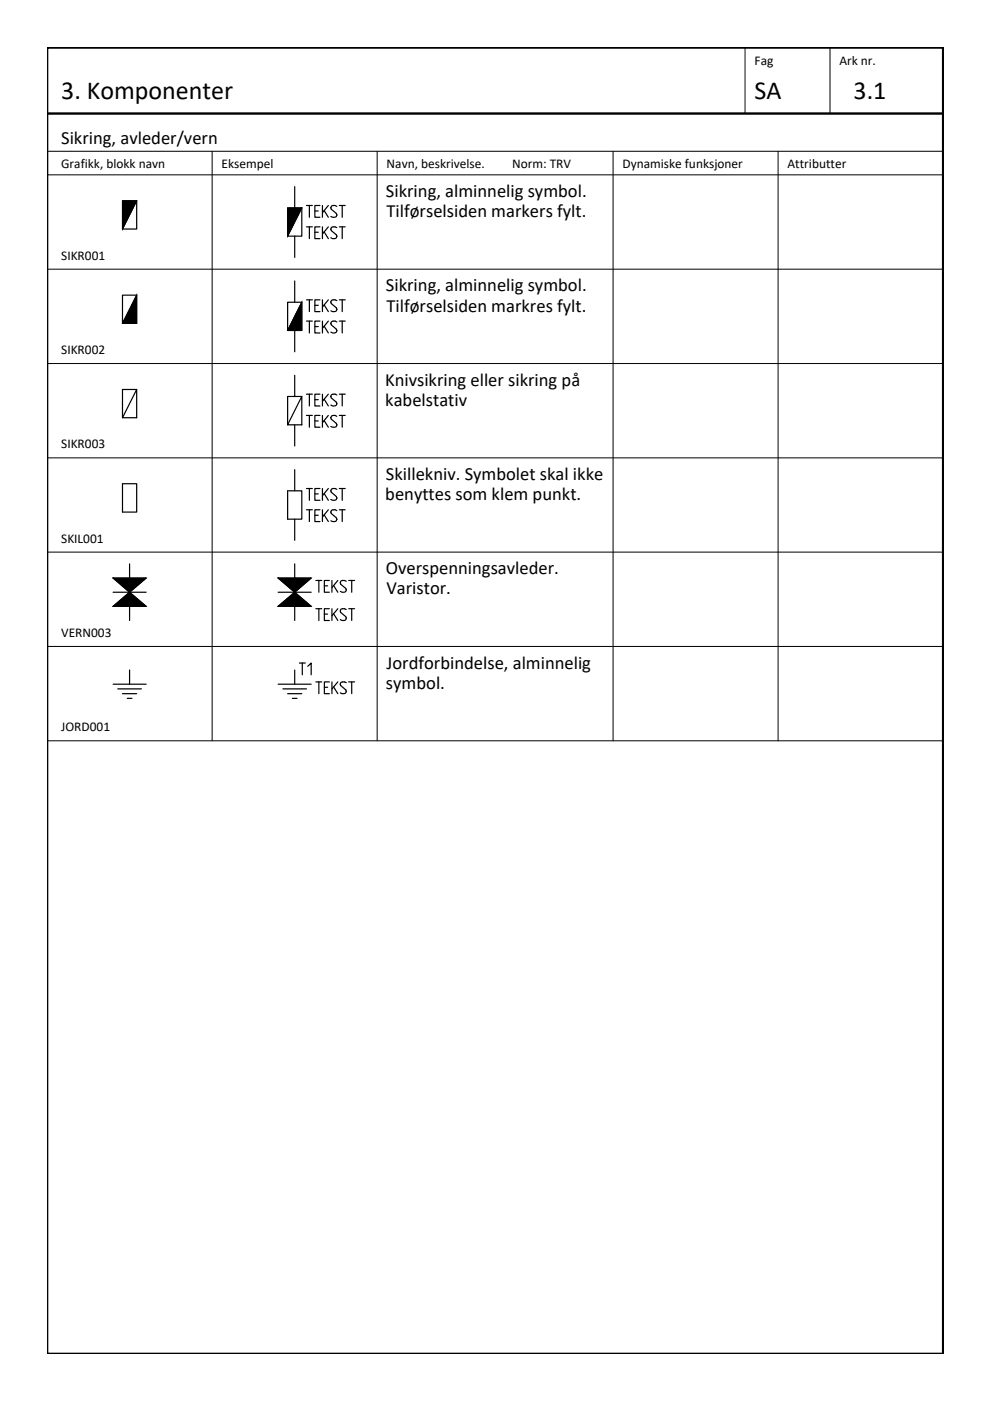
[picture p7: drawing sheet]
<svg xmlns="http://www.w3.org/2000/svg" width="210mm" height="297mm" viewBox="0 0 210 297" stroke-linecap="round" stroke-linejoin="round" font-family="sans-serif">
<!-- layer: KOMPONENTER -->
<g fill="none" stroke="#000" stroke-width=".25">
<path d="M26 42.6h3l-3 6zM26.2 42.8h2.4l-2.4 4.7zM26.5 43.1h1.7l-1.7 3.3zM26.7 43.3h1.1l-1.1 2.1zM27 43.6h.4l-.4 .7zM29 42.6v6h-3M61 44.1h3l-3 6zM61.2 44.3h2.4l-2.4 4.7zM61.5 44.6h1.7l-1.7 3.3zM61.7 44.8h1.1l-1.1 2.1zM62 45.1h.4l-.4 .7zM64 44.1v6h-3"/>
<path d="M28 66.8v.8h-.4zM28.2 65.8v2h-1zM28.5 64.7v3.4h-1.7zM28.7 63.6v4.7h-2.3zM29 62.6v6h-3zM29 62.6h-3v6M63 68.3v.8h-.4zM63.2 67.3v2h-1zM63.5 66.2v3.4h-1.7zM63.7 65.1v4.7h-2.3zM64 64.1v6h-3zM64 64.1h-3v6"/>
<path d="M29 82.6v6h-3zM29 82.6h-3v6M64 84.1v6h-3zM64 84.1h-3v6M26 102.6h3v6h-3zM27.5 119.6v3M61 104.1h3v6h-3zM62.5 119.6v3M24 128.6l3.5-3 3.5 3zM24 122.6h7l-3.5 3zM24 125.6h7M24.5 122.8h5.7l-2.7 2.5z"/>
<path d="M24.5 128.3h6l-3-2.5-2.8 2.5M25.2 128.1l2.3-2 2.2 2zM25.2 123.1h4.3l-2 2zM25.7 127.8l1.8-1.5 1.7 1.5zM25.7 123.3h3.3l-1.5 1.5zM26.2 123.6h2.3l-1 1zM26.7 123.8l.8 .5M27 127.3h1l-.5-.5-.5 .5 .5-.2 .2 .2M27 123.8h1l-.5 .5v-.2h-.3h.5M27.5 128.6v3M27.5 126.6l1 1h-2zM30.5 122.8h-.3h.3"/>
<path d="M59 128.6l3.5-3 3.5 3zM59 122.6h7l-3.5 3zM59 125.6h7M59.5 122.8h5.7l-2.7 2.5zM59.5 128.3h6l-3-2.5-2.8 2.5M60.2 128.1l2.3-2 2.2 2zM60.2 123.1h4.3l-2 2zM60.7 127.8l1.8-1.5 1.7 1.5zM60.7 123.3h3.3l-1.5 1.5zM61.2 123.6h2.3l-1 1zM61.5 127.6l1-1 1 1zM61.7 123.8l.8 .5"/>
<path d="M62 127.3h1l-.5-.5-.5 .5 .5-.2 .2 .2M62 123.8h1l-.5 .5v-.2h-.3h.5M62.5 128.6v3M24 145.1h7M25 146.1h5M26 147.1h3M27 148.1h1M27.5 142.1v3M59 145.1h7M60 146.1h5M61 147.1h3M62 148.1h1"/>
</g>
<path d="M26 42.6h3l-3 6zM61 44.1h3l-3 6zM29 62.6v6h-3zM64 64.1v6h-3z" fill="#000" stroke="#000" stroke-width=".21"/>
<!-- layer: Sig-komponenter -->
<path d="M24 122.6h7l-3.5 3zM24 128.6l3.5-3 3.5 3zM59 122.6h7l-3.5 3zM59 128.6l3.5-3 3.5 3z" fill="#000" stroke="#000" stroke-width=".21"/>
<!-- layer: RAMME SYMBOLER -->
<g fill="none" stroke="#000" stroke-width=".21">
<path d="M158 10.1v14M176 10.1v14M10 32.1h189.9M10 37.1h189.9M45 32.1v125M80 32.1v125M130 32.1v125M165 32.1v125M10 57.1h189.9M10 77.1h189.9M10 97.1h189.9M10 117.1h189.9"/>
<path d="M10 137.1h189.9M10 157.1h189.9"/>
</g>
<!-- layer: RAMME -->
<path d="M10 10.1h190v276.9h-190zM10 24.1h189.9" fill="none" stroke="#000" stroke-width=".51"/>
<!-- layer: Sig-komponenter -->
<path d="M62.5 39.6v4.5M62.5 50.1v4.5M62.5 59.6v4.5M62.5 70.1v4.5M62.5 79.6v4.5M62.5 90.1v4.5M62.5 99.6v4.5M62.5 110.1v4.5" fill="none" stroke="#000" stroke-width=".25"/>
<!-- layer: KOMP-TEKST25 -->
<g fill="none" stroke="#000" stroke-width=".25">
<path d="M65 43.6h1.2M65 48.1h1.2M65.6 43.6v2.5M65.6 48.1v2.5M66.8 44.7h.7M66.8 49.2h.7M67.8 43.6h-1v2.5h1M67.8 48.1h-1v2.5h1M68.4 43.6v2.5M68.4 48.1v2.5M68.7 44.6l.9 1.5M68.7 49.2l.9 1.4"/>
<path d="M69.6 43.6l-1.2 1.5M69.6 48.1l-1.2 1.5M71.4 43.8a.77 .77 0 0 0-1.3 .2l.2 .4 1 .9v.6a.97 .97 0 0 1-1.2 0M71.4 48.3a.79 .79 0 0 0-1.3 .2l.2 .4 1 .9v.6a.88 .88 0 0 1-1.2 0M71.9 43.6h1.3M71.9 48.1h1.3M72.6 43.6v2.5M72.6 48.1v2.5M65 63.6h1.2M65 68.1h1.2M65.6 63.6v2.5M65.6 68.1v2.5"/>
<path d="M66.8 64.7h.7M66.8 69.2h.7M67.8 63.6h-1v2.5h1M67.8 68.1h-1v2.5h1M68.4 63.6v2.5M68.4 68.1v2.5M68.7 64.7l.9 1.4M68.7 69.2l.9 1.4M69.6 63.6l-1.2 1.5M69.6 68.1l-1.2 1.5M71.4 63.7a.79 .79 0 0 0-1.3 .3l.2 .4 1 .9v.6a.97 .97 0 0 1-1.2 0M71.4 68.3a.76 .76 0 0 0-1.3 .2l.2 .4 1 .9v.6a.88 .88 0 0 1-1.2 0"/>
<path d="M71.9 63.6h1.3M71.9 68.1h1.3M72.6 63.6v2.5M72.6 68.1v2.5M65 83.6h1.2M65 88.1h1.2M65.6 83.6v2.5M65.6 88.1v2.5M66.8 84.7h.7M66.8 89.2h.7M67.8 83.6h-1v2.5h1M67.8 88.1h-1v2.5h1"/>
<path d="M68.4 83.6v2.5M68.4 88.1v2.5M68.7 84.6l.9 1.5M68.7 89.2l.9 1.4M69.6 83.6l-1.2 1.5M69.6 88.1l-1.2 1.5M71.4 83.7a.79 .79 0 0 0-1.3 .3l.2 .4 1 .9v.6a.88 .88 0 0 1-1.2 0M71.4 88.3a.77 .77 0 0 0-1.3 .2l.2 .4 1 .9v.6a.97 .97 0 0 1-1.2 0M71.9 83.6h1.3M71.9 88.1h1.3M72.6 83.6v2.5M72.6 88.1v2.5"/>
<path d="M65 103.6h1.2M65 108.1h1.2M65.6 103.6v2.5M65.6 108.1v2.5M66.8 104.7h.7M66.8 109.2h.7M67.8 103.6h-1v2.5h1M67.8 108.1h-1v2.5h1M68.4 103.6v2.5M68.4 108.1v2.5M68.7 104.6l.9 1.5M68.7 109.2l.9 1.4"/>
<path d="M69.6 103.6l-1.2 1.5M69.6 108.1l-1.2 1.5M71.4 103.7a.79 .79 0 0 0-1.3 .3l.2 .4 1 .9v.6a.88 .88 0 0 1-1.2 0M71.4 108.3a.77 .77 0 0 0-1.3 .2l.2 .4 1 .9v.6a.97 .97 0 0 1-1.2 0M71.9 103.6h1.3M71.9 108.1h1.3M72.6 103.6v2.5M72.6 108.1v2.5"/>
</g>
<g font-size="5.7">
<text x="65.6" y="126.6">TEKST</text>
<text x="65.6" y="132.6">TEKST</text>
<text x="62.1" y="144.3">T1</text>
<text x="65.6" y="148.2">TEKST</text>
</g>
<g font-size="5.5">
<text x="13" y="21.1">3. Komponenter</text>
<text x="160" y="21.1">SA</text>
<text x="181" y="21.1">3.1</text>
</g>
<g font-size="3.9">
<text x="13" y="30.6">Sikring, avleder/vern</text>
<text x="81.8" y="41.7">Sikring, alminnelig symbol.</text>
<text x="82" y="46.1">Tilførselsiden markers fylt.</text>
<text x="81.8" y="61.8">Sikring, alminnelig symbol.</text>
<text x="82" y="66.1">Tilførselsiden markres fylt.</text>
<text x="81.6" y="81.8">Knivsikring eller sikring på</text>
<text x="81.7" y="86.2">kabelstativ</text>
<text x="81.8" y="101.8">Skillekniv. Symbolet skal ikke</text>
<text x="81.7" y="106.1">benyttes som klem punkt.</text>
<text x="81.8" y="121.7">Overspenningsavleder.</text>
<text x="81.9" y="126">Varistor.</text>
<text x="82" y="141.8">Jordforbindelse, alminnelig</text>
<text x="81.8" y="146.1">symbol.</text>
</g>
<g font-size="2.8">
<text x="160" y="13.9">Fag</text>
<text x="178" y="13.9">Ark nr.</text>
<text x="13" y="35.6">Grafikk, blokk navn</text>
<text x="47" y="35.6">Eksempel</text>
<text x="82" y="35.6">Navn, beskrivelse.</text>
<text x="108.6" y="35.6">Norm: TRV</text>
<text x="132" y="35.6">Dynamiske funksjoner</text>
<text x="167" y="35.6">Attributter</text>
<text x="13" y="55.1">SIKR001</text>
<text x="13" y="75.1">SIKR002</text>
<text x="13" y="95.1">SIKR003</text>
<text x="13" y="115.1">SKIL001</text>
<text x="13" y="135.1">VERN003</text>
<text x="13" y="155.1">JORD001</text>
</g>
</svg>
